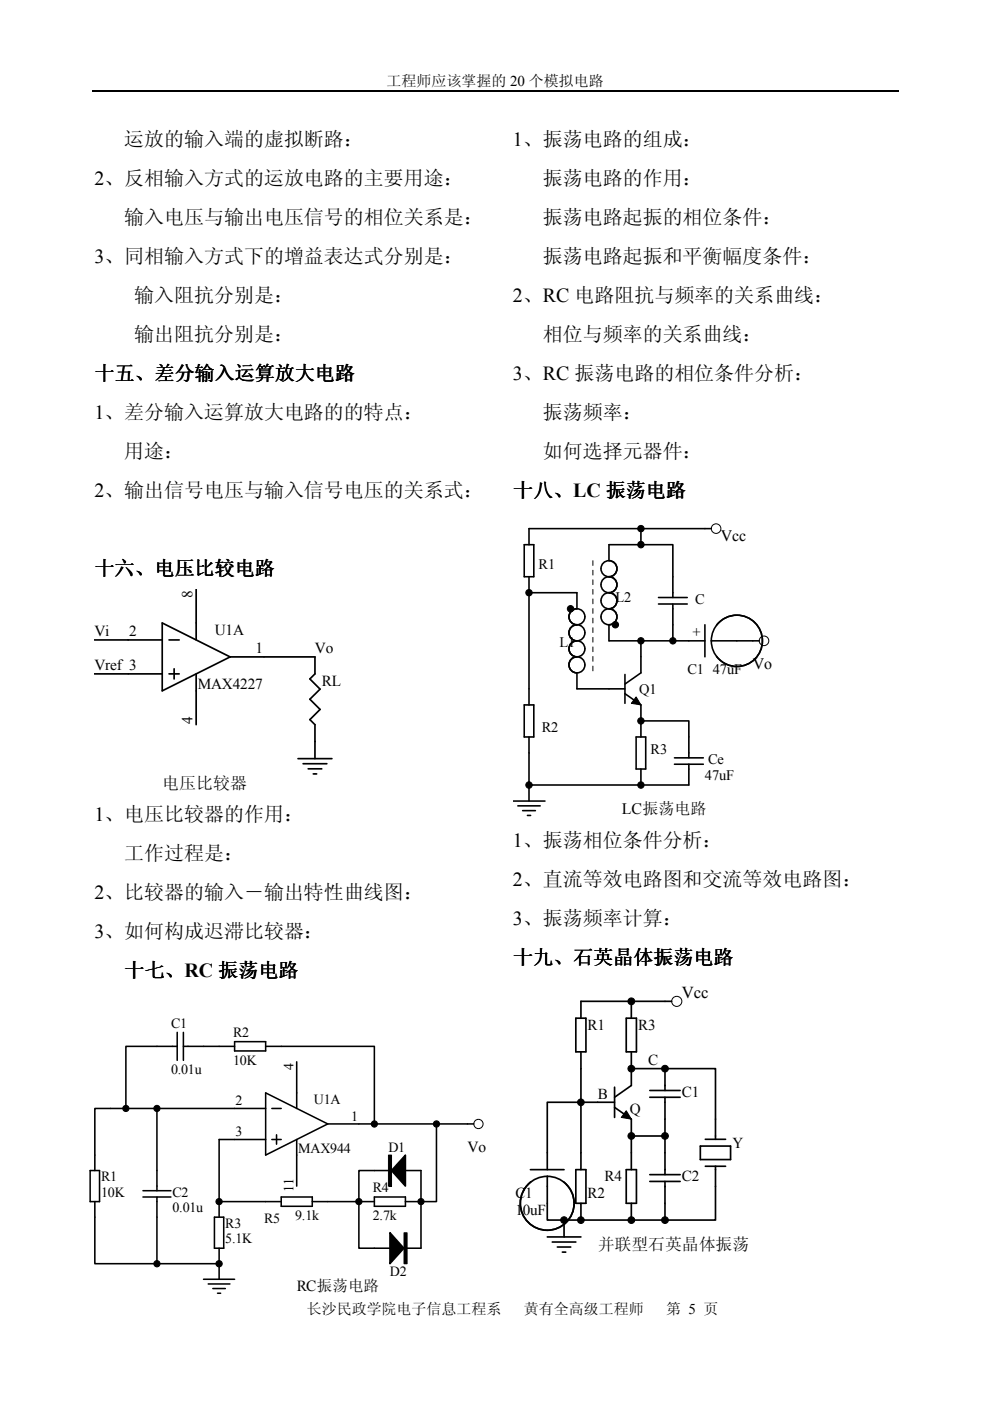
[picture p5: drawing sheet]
<svg xmlns="http://www.w3.org/2000/svg" width="210mm" height="297mm" viewBox="0 0 210 297" stroke-linecap="round" stroke-linejoin="round" font-family="sans-serif">
<path d="M19.5 19.3h171" fill="none" stroke="#000" stroke-width=".25"/>
<path d="M20 124.9h54v43.1h-54z" fill="#fff"/>
<g fill="none" stroke="#000" stroke-width=".36">
<path d="M20 135.7h14.4M34.4 132.1l14.4 7.2-14.4 7.2zM35.8 135.7h2.2M41.6 124.9v10.8M48.8 139.3h18v3.6l-1.1 1.1 2.2 2.1-2.2 2.2 2.2 2.1-2.2 2.2 1.1 1v7.2M20 142.9h14.4M35.8 142.9h2.2M36.9 141.8v2.2M41.6 142.9v10.7M63.2 160.8h7.2M64.3 161.9h5M65.3 163h2.9"/>
<path d="M66.4 164.1h.7"/>
</g>
<path d="M108.8 108.7h57.6v64.5h-57.6z" fill="#fff"/>
<g fill="none" stroke="#000" stroke-width=".34">
<path d="M111.1 115.5h2.1v6.8h-2.1zM135.9 112.1v3.4M150.8 112.1h-38.6v3.4M112.2 125.7h10.1v3.4a1.69 1.69 0 0 0-1.5 2.4 1.69 1.69 0 0 0 2.8 .4 1.69 1.69 0 0 0-.8-2.8 1.69 1.69 0 0 0-2.2 1.4 1.69 1.69 0 0 0 1.7 2 1.7 1.7 0 0 0-1.5 2.4 1.7 1.7 0 0 0 2.8 .4 1.7 1.7 0 0 0-.8-2.8 1.7 1.7 0 0 0-2.2 1.4 1.7 1.7 0 0 0 1.7 2 1.69 1.69 0 0 0-1.5 2.4 1.69 1.69 0 0 0 2.8 .4 1.69 1.69 0 0 0-.8-2.8 1.69 1.69 0 0 0-2.2 1.4 1.69 1.69 0 0 0 1.7 2 1.7 1.7 0 0 0-1.5 2.4 1.7 1.7 0 0 0 2.8 .4 1.7 1.7 0 0 0-.8-2.8 1.7 1.7 0 0 0-2.2 1.4 1.7 1.7 0 0 0 1.7 2v3.4h10.2M112.2 122.3v27.2M135.9 135.9v6.8l-3.4 2.3M139.6 128.1h6.1M139.6 126.7h6.1M142.7 126.7v-11.2h-13.6v3.4a1.7 1.7 0 0 1 1.6 2.4 1.7 1.7 0 0 1-2.9 .4 1.7 1.7 0 0 1 .9-2.8 1.7 1.7 0 0 1 2.1 1.4 1.7 1.7 0 0 1-1.7 2 1.69 1.69 0 0 1 1.5 2.4 1.69 1.69 0 0 1-2.8 .4 1.69 1.69 0 0 1 .9-2.8 1.69 1.69 0 0 1 2.1 1.4 1.69 1.69 0 0 1-1.7 2 1.7 1.7 0 0 1 1.6 2.4 1.7 1.7 0 0 1-2.9 .4 1.7 1.7 0 0 1 .9-2.8 1.7 1.7 0 0 1 2.1 1.4 1.7 1.7 0 0 1-1.7 2 1.69 1.69 0 0 1 1.5 2.4 1.69 1.69 0 0 1-2.8 .4 1.69 1.69 0 0 1 .9-2.8 1.69 1.69 0 0 1 2.1 1.4 1.69 1.69 0 0 1-1.7 2v3.4h13.6v-7.8M142.7 135.9h6.8M149.5 132.5v6.8M150.8 135.9a5.4 5.4 0 0 1 7.1-5.2 5.4 5.4 0 0 1 2.8 8.3 5.4 5.4 0 0 1-8.8 .2"/>
<path d="M150.8 135.9h10.2M151.9 132.5a5.4 5.4 0 0 1 8.8 .2 5.4 5.4 0 0 1-2.8 8.3 5.4 5.4 0 0 1-7.1-5.1M111.1 149.5h2.1v6.8h-2.1zM112.2 156.3v10.1h33.9v-4.4M132.5 147.1l3.4 2.4v6.8M132.5 143v6.1M134.9 156.3h2v6.7h-2zM135.9 152.8h10.2v7.9M108.8 169.8h6.7M109.8 170.9h4.7M110.8 171.9h2.7M111.8 172.9h.7"/>
<path d="M112.2 166.4v3.4M135.9 163v3.4M143 162h6.1M143 160.7h6.1"/>
</g>
<g fill="#000">
<path d="M134.9 147.8l1 1.7-2-.4z"/>
<circle cx="135.9" cy="115.5" r=".68"/>
<circle cx="135.9" cy="112.1" r=".68"/>
<circle cx="112.2" cy="125.7" r=".68"/>
<circle cx="121" cy="129.1" r=".68"/>
<circle cx="130.5" cy="132.5" r=".68"/>
<circle cx="135.9" cy="135.9" r=".68"/>
<circle cx="142.7" cy="135.9" r=".68"/>
<circle cx="135.9" cy="152.8" r=".68"/>
<circle cx="112.2" cy="166.4" r=".68"/>
<circle cx="135.9" cy="166.4" r=".68"/>
</g>
<g fill="none" stroke="#000" stroke-width=".21">
<path d="M134.9 147.8l1 1.7-2-.4z"/>
<circle cx="135.9" cy="115.5" r=".68"/>
<circle cx="135.9" cy="112.1" r=".68"/>
<circle cx="151.8" cy="112.1" r="1.02"/>
<circle cx="112.2" cy="125.7" r=".68"/>
<circle cx="121" cy="129.1" r=".68"/>
<circle cx="130.5" cy="132.5" r=".68"/>
<circle cx="135.9" cy="135.9" r=".68"/>
<circle cx="142.7" cy="135.9" r=".68"/>
<circle cx="162" cy="135.9" r="1.02"/>
<circle cx="135.9" cy="152.8" r=".68"/>
<circle cx="112.2" cy="166.4" r=".68"/>
<circle cx="135.9" cy="166.4" r=".68"/>
</g>
<path d="M125.7 118.9v23.8" fill="none" stroke="#000" stroke-width=".21" stroke-dasharray="1 1 1 1 1 1 1 1"/>
<path d="M108.9 208.7h57.1v57.1h-57.1z" fill="#fff"/>
<g fill="none" stroke="#000" stroke-width=".36">
<path d="M122.1 215.9h2.1v7.1h-2.1zM132.8 215.9h2.1v7.1h-2.1zM133.9 212.3v3.6M142.4 212.3h-19.2v3.6M123.2 223v25M130.3 233.7h-14.3v14.3M130.3 234.8l3.6 2.5v10.7M130.3 230.5v6.4M133.9 226.6h17.8v15M133.9 223v7.1l-3.6 2.5M137.8 232.6h6.4M137.8 231.2h6.4"/>
<path d="M141 226.6v4.6M141 232.6v16.4M112.5 248h7.1M116 249.4a5.7 5.7 0 0 0-5.4 7.4 5.7 5.7 0 0 0 8.7 3 5.7 5.7 0 0 0 .2-9.2M116 249.4a5.7 5.7 0 0 1 5.5 7.4 5.7 5.7 0 0 1-8.7 3 5.7 5.7 0 0 1-.3-9.2M116 249.4v9.3h7.2M119.6 258.7v3.6M122.1 248h2.1v7.1h-2.1zM123.2 255.1v3.6M132.8 248h2.1v7.1h-2.1zM133.9 255.1v3.6M133.9 240.9h7.1"/>
<path d="M137.8 250.5h6.4M137.8 249h6.4M141 250.5v8.2M148.5 243h6.4v2.9h-6.4zM149.5 241.6h4.3M149.5 247.3h4.3M151.7 247.3v11.4h-28.5M116 262.3h7.2M117.1 263.3h5M118.2 264.4h2.8M119.2 265.5h.8"/>
</g>
<g fill="#000">
<path d="M132.8 235.5l1.1 1.8-2.2-.4z"/>
<circle cx="133.9" cy="212.3" r=".72"/>
<circle cx="123.2" cy="233.7" r=".71"/>
<circle cx="133.9" cy="226.6" r=".72"/>
<circle cx="141" cy="226.6" r=".72"/>
<circle cx="119.6" cy="258.7" r=".72"/>
<circle cx="123.2" cy="258.7" r=".71"/>
<circle cx="133.9" cy="258.7" r=".72"/>
<circle cx="133.9" cy="240.8" r=".72"/>
<circle cx="141" cy="258.7" r=".72"/>
<circle cx="141" cy="240.8" r=".72"/>
</g>
<g fill="none" stroke="#000" stroke-width=".21">
<path d="M132.8 235.5l1.1 1.8-2.2-.4z"/>
<circle cx="133.9" cy="212.3" r=".72"/>
<circle cx="143.5" cy="212.3" r="1.07"/>
<circle cx="123.2" cy="233.7" r=".71"/>
<circle cx="133.9" cy="226.6" r=".72"/>
<circle cx="141" cy="226.6" r=".72"/>
<circle cx="119.6" cy="258.7" r=".72"/>
<circle cx="123.2" cy="258.7" r=".71"/>
<circle cx="133.9" cy="258.7" r=".72"/>
<circle cx="133.9" cy="240.8" r=".72"/>
<circle cx="141" cy="258.7" r=".72"/>
<circle cx="141" cy="240.8" r=".72"/>
</g>
<path d="M16.8 215.3h88.9v59.2h-88.9z" fill="#fff"/>
<g fill="none" stroke="#000" stroke-width=".33">
<path d="M37.6 218.9v5.9M38.9 218.9v5.9M33.3 235v17.5M37.6 221.8h-10.9v13.2M38.9 221.8h10.8M49.7 220.9h6.6v1.9h-6.6zM56.3 235h-36.2v13.2M56.3 221.8h23.1v16.5M56.3 231.7l13.2 6.6-13.2 6.6zM57.6 235h2M62.9 225.1v9.9M69.5 238.3h23v16.5h-6.5"/>
<path d="M92.5 238.3h8M19.1 248.2h2v6.6h-2zM30.3 253.8h5.9M30.3 252.5h5.9M33.3 253.8v14.1h-13.2v-13.1M45.5 258.1h1.9v6.5h-1.9zM46.5 254.8v3.3M56.3 241.6h-9.8v13.2h13.1M57.6 241.6h2M58.6 240.6v2M59.6 253.8h6.6v2h-6.6zM62.9 241.6v9.9"/>
<path d="M79.4 254.8h-3.3v9.8h6.6M79.4 253.8h6.6v2h-6.6zM82.7 248.2h-6.6v6.6h-9.9M86 244.9v6.6l-3-3.3zM86 248.2h3.3v16.4h-3.3M33.3 267.9h13.2M43.2 271.2h6.5M44.2 272.2h4.5M45.1 273.2h2.7M46.1 274.2h.7M46.5 264.6v6.6M82.7 261.3l2.9 3.3-2.9 3.3z"/>
</g>
<g fill="#000">
<path d="M86 244.9v6.6l-3-3.3zM82.7 261.3l2.9 3.3-2.9 3.3z"/>
<circle cx="26.7" cy="235" r=".66"/>
<circle cx="33.3" cy="235" r=".66"/>
<circle cx="79.4" cy="238.3" r=".66"/>
<circle cx="92.5" cy="238.3" r=".66"/>
<circle cx="46.5" cy="254.8" r=".66"/>
<circle cx="76.1" cy="254.8" r=".66"/>
<circle cx="89.3" cy="254.8" r=".66"/>
<circle cx="33.3" cy="267.9" r=".66"/>
<circle cx="46.5" cy="267.9" r=".67"/>
</g>
<path d="M82.4 244.9h.6v6.6h-.6zM85.7 261.4h.6v6.5h-.6z" fill="#000"/>
<g fill="none" stroke="#000" stroke-width=".21">
<path d="M82.4 244.9h.6v6.6h-.6zM85.7 261.4h.6v6.5h-.6z"/>
<circle cx="26.7" cy="235" r=".66"/>
<circle cx="33.3" cy="235" r=".66"/>
<circle cx="79.4" cy="238.3" r=".66"/>
<circle cx="92.5" cy="238.3" r=".66"/>
<circle cx="101.4" cy="238.3" r=".98"/>
<circle cx="46.5" cy="254.8" r=".66"/>
<circle cx="76.1" cy="254.8" r=".66"/>
<circle cx="89.3" cy="254.8" r=".66"/>
<circle cx="33.3" cy="267.9" r=".66"/>
<circle cx="46.5" cy="267.9" r=".67"/>
</g>
<g font-size="4.2">
<text x="26.4" y="31.1">运放的输入端的虚拟断路：</text>
<text x="108.8" y="31.1">1、振荡电路的组成：</text>
<text x="20" y="39.3">2、反相输入方式的运放电路的主要用途：</text>
<text x="115.1" y="39.3">振荡电路的作用：</text>
<text x="26.4" y="47.6">输入电压与输出电压信号的相位关系是：</text>
<text x="115.1" y="47.6">振荡电路起振的相位条件：</text>
<text x="20" y="55.8">3、同相输入方式下的增益表达式分别是：</text>
<text x="115.1" y="55.8">振荡电路起振和平衡幅度条件：</text>
<text x="28.5" y="64.1">输入阻抗分别是：</text>
<text x="108.8" y="64.1">2、RC 电路阻抗与频率的关系曲线：</text>
<text x="28.5" y="72.3">输出阻抗分别是：</text>
<text x="115.1" y="72.3">相位与频率的关系曲线：</text>
<text x="20.1" y="80.6">十五、差分输入运算放大电路</text>
<text x="28.6" y="80.6">、差分输入运算放大电路</text>
<text x="108.8" y="80.6">3、RC 振荡电路的相位条件分析：</text>
<text x="20" y="88.8">1、差分输入运算放大电路的的特点：</text>
<text x="115.1" y="88.8">振荡频率：</text>
<text x="26.4" y="97.1">用途：</text>
<text x="115.1" y="97.1">如何选择元器件：</text>
<text x="20" y="105.3">2、输出信号电压与输入信号电压的关系式：</text>
<text x="108.8" y="105.3">十八、LC 振荡电路</text>
<text x="20.1" y="121.9">十六、电压比较电路</text>
<text x="28.6" y="121.9">、电压比较电路</text>
<text x="20" y="174.1">1、电压比较器的作用：</text>
<text x="108.8" y="179.6">1、振荡相位条件分析：</text>
<text x="26.4" y="182.4">工作过程是：</text>
<text x="20" y="190.6">2、比较器的输入－输出特性曲线图：</text>
<text x="108.8" y="187.9">2、直流等效电路图和交流等效电路图：</text>
<text x="108.8" y="196.2">3、振荡频率计算：</text>
<text x="20" y="198.9">3、如何构成迟滞比较器：</text>
<text x="26.4" y="207.2">十七、RC 振荡电路</text>
<text x="108.8" y="204.4">十九、石英晶体振荡电路</text>
<text x="117.3" y="204.4">、石英晶体振荡电路</text>
</g>
<g font-size="3.6">
<text x="34.4" y="167.2">桥分电电电</text>
<text x="126.7" y="265">并串并并并并并振振</text>
</g>
<text font-size="3.5" x="144.6" y="211.5">Vcc</text>
<g font-size="3.4">
<text x="152.8" y="114.7">Vcc</text>
<text x="159.6" y="141.9">Vo</text>
<text x="131.8" y="172.5">LC振振桥桥</text>
</g>
<g font-size="3.3">
<text x="99.1" y="244.2">Vo</text>
<text x="62.9" y="273.8">RC振振桥桥</text>
</g>
<g font-size="3.2">
<text x="82" y="18.2">工程师应该掌握的 20 个模拟电路</text>
<text x="40.8" y="126.7" transform="rotate(-90 40.8 126.7)">8</text>
<text x="20" y="134.9">Vi</text>
<text x="27.4" y="134.9">2</text>
<text x="45.6" y="134.6">U1A</text>
<text x="20" y="142.1">Vref 3</text>
<text x="54.2" y="138.5">1</text>
<text x="66.8" y="138.5">Vo</text>
<text x="42" y="146.1">MAX4227</text>
<text x="68.2" y="145.4">RL</text>
<text x="40.8" y="153.5" transform="rotate(-90 40.8 153.5)">4</text>
<text x="124.6" y="218.3">R1</text>
<text x="135.3" y="218.3">R3</text>
<text x="137.4" y="225.8">C</text>
<text x="126.7" y="233">B</text>
<text x="144.6" y="232.6">C1</text>
<text x="133.5" y="236.2">Q</text>
<text x="155.3" y="243.3">Y</text>
<text x="128.2" y="250.4">R4</text>
<text x="144.6" y="250.4">C2</text>
<text x="109.3" y="254">C1</text>
<text x="109.3" y="257.6">10uF</text>
<text x="124.6" y="254">R2</text>
<text x="65" y="278.6">长沙民政学院电子信息工程系</text>
<text x="111.1" y="278.6">黄有全高级工程师</text>
<text x="141.2" y="278.6">第 5 页</text>
</g>
<g font-size="3.1">
<text x="114.2" y="120.5">R1</text>
<text x="130.5" y="127.7">L2</text>
<text x="147.4" y="128">C</text>
<text x="118.6" y="137.2">L1</text>
<text x="148.7" y="134.9" transform="rotate(-90 148.7 134.9)">+</text>
<text x="145.7" y="143">C1 47uF</text>
<text x="135.6" y="147">Q1</text>
<text x="114.9" y="155.2">R2</text>
<text x="137.9" y="160">R3</text>
<text x="150.1" y="162">Ce</text>
<text x="149.5" y="165.4">47uF</text>
</g>
<g font-size="3">
<text x="36.3" y="217.9">C1</text>
<text x="49.4" y="219.8">R2</text>
<text x="36.3" y="227.7">0.01u</text>
<text x="49.4" y="225.8">10K</text>
<text x="62.2" y="226.8" transform="rotate(-90 62.2 226.8)">4</text>
<text x="66.5" y="234">U1A</text>
<text x="50" y="234.3">2</text>
<text x="74.4" y="237.6">1</text>
<text x="50" y="240.9">3</text>
<text x="63.2" y="244.5">MAX944</text>
<text x="82.4" y="244.2">D1</text>
<text x="21.4" y="250.5">R1</text>
<text x="21.4" y="253.7">10K</text>
<text x="36.6" y="253.7">C2</text>
<text x="36.6" y="257">0.01u</text>
<text x="62.2" y="252.8" transform="rotate(-90 62.2 252.8)">11</text>
<text x="79.1" y="252.8">R4</text>
<text x="47.8" y="260.3">R3</text>
<text x="47.8" y="263.6">5.1K</text>
<text x="56" y="259.4">R5</text>
<text x="62.6" y="258.7">9.1k</text>
<text x="79.1" y="258.7">2.7k</text>
<text x="82.7" y="270.5">D2</text>
</g>
</svg>
